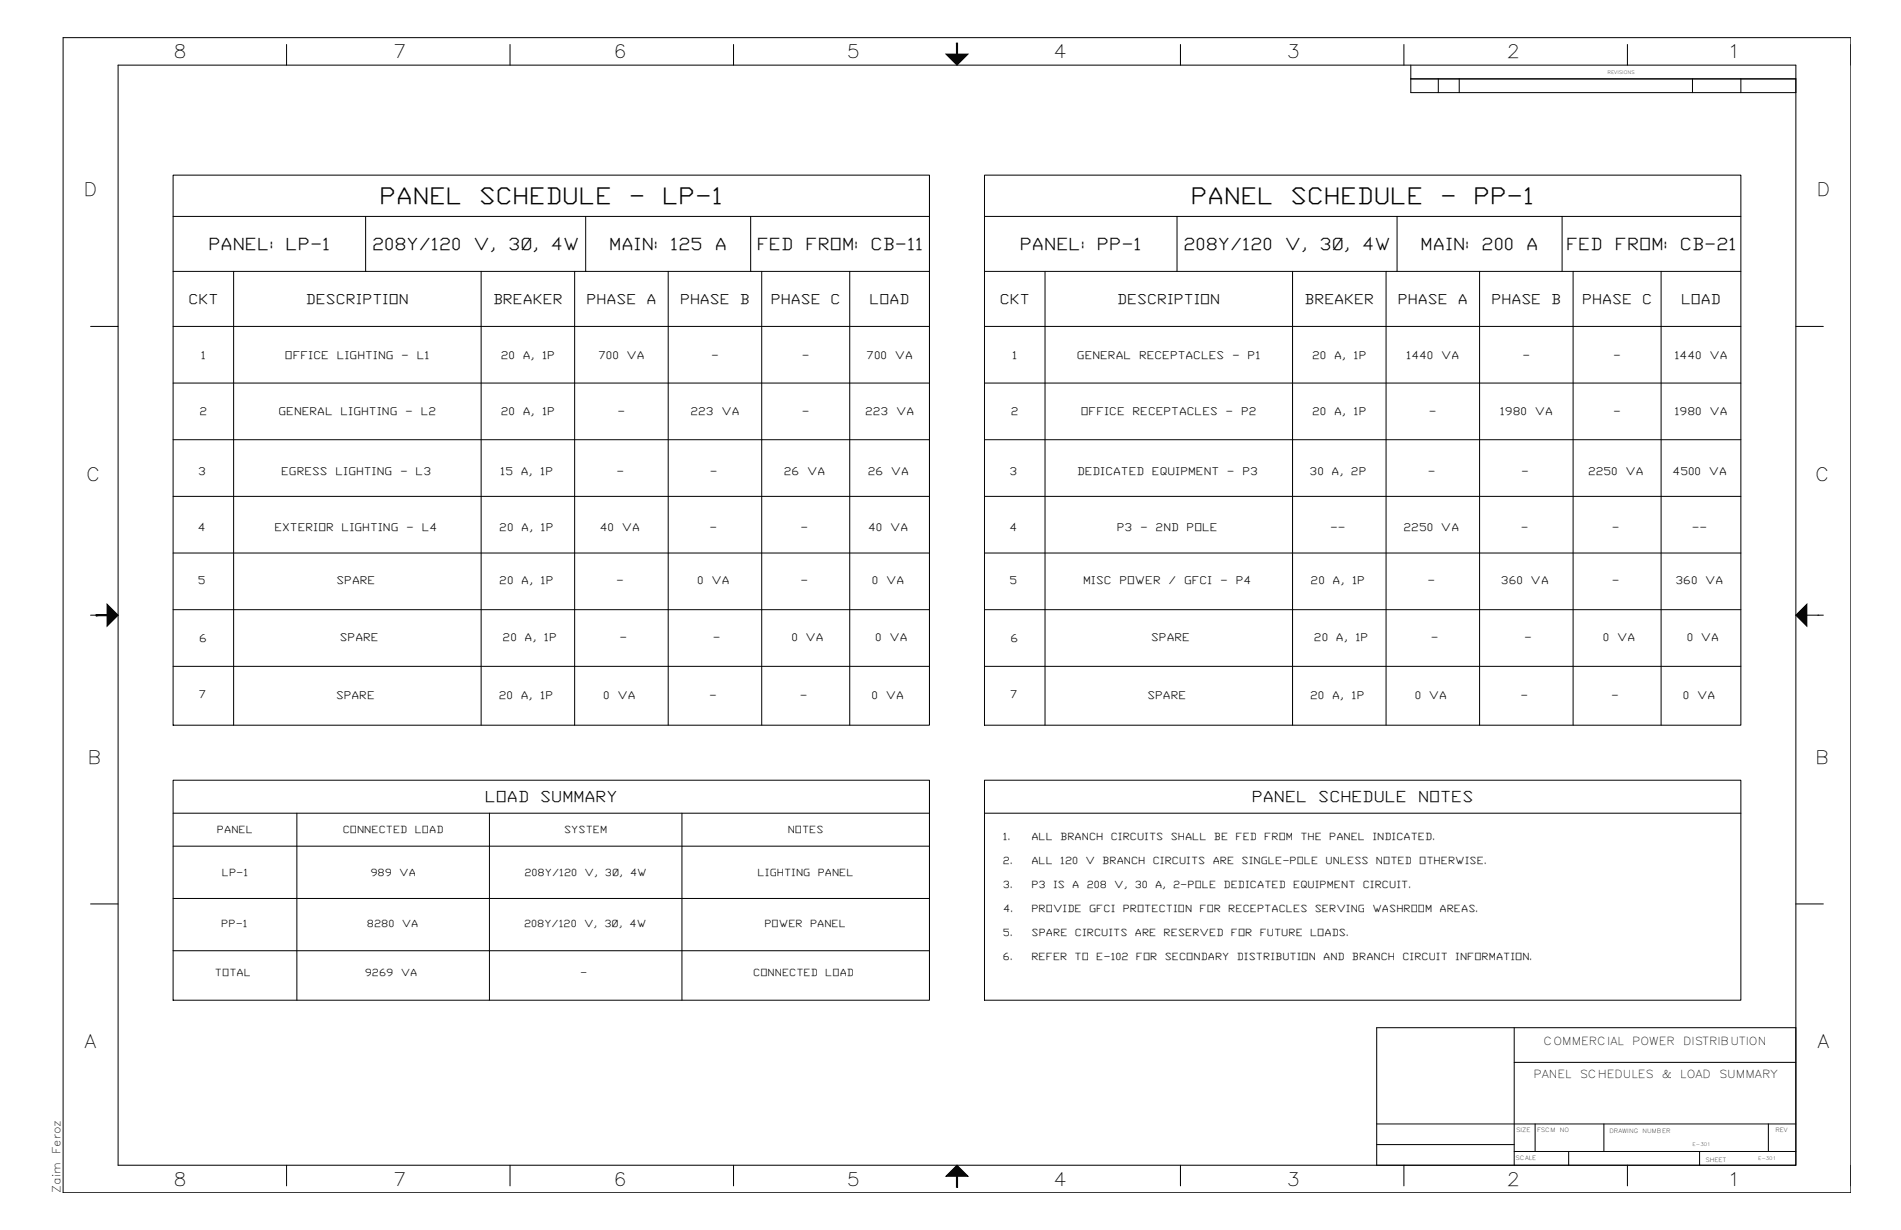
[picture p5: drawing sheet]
<svg xmlns="http://www.w3.org/2000/svg" width="864mm" height="559mm" viewBox="0 0 864 559" stroke-linecap="round" stroke-linejoin="round" font-family="sans-serif">
<!-- layer: Viewport -->
<path d="M641 36h175" fill="none" stroke="#000" stroke-width=".45"/>
<!-- layer: Title Block -->
<g fill="none" stroke="#000" stroke-width=".45">
<path d="M29 17h812v525h-812zM54 30h762v499h-762zM130 20v10M232 20v10M333 20v10M435 20v10M536 20v10M638 20v10M641 30v6h175M653 36v6M663 36v6M739 20v10"/>
<path d="M769 36v6M791 36v6M641 42h175M41 148h13M816 148h12M41 279h13M44 279h.1M816 279h12M826 279h.1M41 411h13M816 411h12M688 467v62"/>
<path d="M816 467h-191v62M688 483h128M625 511h191M697 511v12M729 511v12M803 511v12M130 529v10M232 529v10M333 529v10M435 529v10M536 529v10M625 520h63"/>
<path d="M638 529v10M688 523h128M713 523v6M739 529v10M772 523v6"/>
</g>
<g fill="#000" stroke="#000" stroke-width=".45">
<path d="M430 25h10l-5 5zM49 274l5 5-5 5zM816 279l5-5v10zM435 529l5 5h-10z"/>
<path d="M434 20l1 5v-5zM434 20l1 5h-1z"/>
<path d="M44 279v1l5-1zM44 280l5-1v1z"/>
<path d="M434 534v5h1zM434 534h1v5z"/>
</g>
<!-- layer: 0 -->
<g fill="none" stroke="#000" stroke-width=".45">
<path d="M641 36v6M816 36v6M79 80h343v249h-343zM447 80h344v249h-344zM79 98h343M166 98v25M266 98v25M341 98v25M447 98h344M535 98v25M635 98v25M710 98v25"/>
<path d="M79 123h343M106 123v206M219 123v206M261 123v206M304 123v206M346 123v206M386 123v206M447 123h344M475 123v206M587 123v206M630 123v206M672 123v206"/>
<path d="M715 123v206M755 123v206M79 148h343M447 148h344M79 174h343M447 174h344M79 200h343M447 200h344M79 226h343M447 226h344M79 251h343M447 251h344"/>
<path d="M79 277h343M447 277h344M79 303h343M447 303h344M79 354h343v100h-343zM447 354h344v100h-344zM79 369h343M135 369v85M222 369v85M310 369v85M447 369h344M79 384h343"/>
<path d="M79 408h343M79 432h343M816 467v62h-191"/>
</g>
<g font-size="10.5">
<text x="172" y="93">PANEL</text>
<text x="218" y="93">SCHEDULE</text>
<text x="286" y="93">-</text>
<text x="301" y="93">LP-1</text>
<text x="541" y="93">PANEL</text>
<text x="586" y="93">SCHEDULE</text>
<text x="654" y="93">-</text>
<text x="669" y="93">PP-1</text>
</g>
<g font-size="8.4">
<text x="79" y="26">8</text>
<text x="179" y="26">7</text>
<text x="279" y="26">6</text>
<text x="385" y="26">5</text>
<text x="479" y="26">4</text>
<text x="585" y="26">3</text>
<text x="685" y="26">2</text>
<text x="785" y="26">1</text>
<text x="38" y="89">D</text>
<text x="825" y="89">D</text>
<text x="39" y="218">C</text>
<text x="825" y="218">C</text>
<text x="40" y="347">B</text>
<text x="825" y="347">B</text>
<text x="38" y="476">A</text>
<text x="826" y="476">A</text>
<text x="79" y="539">8</text>
<text x="179" y="539">7</text>
<text x="279" y="539">6</text>
<text x="385" y="539">5</text>
<text x="479" y="539">4</text>
<text x="585" y="539">3</text>
<text x="685" y="539">2</text>
<text x="785" y="539">1</text>
</g>
<g font-size="7.7">
<text x="95" y="114">PANEL:</text>
<text x="130" y="114">LP-1</text>
<text x="169" y="114">208Y/120</text>
<text x="215" y="114">V,</text>
<text x="231" y="114">3Ø,</text>
<text x="250" y="114">4W</text>
<text x="277" y="114">MAIN:</text>
<text x="304" y="114">125</text>
<text x="325" y="114">A</text>
<text x="344" y="114">FED</text>
<text x="366" y="114">FROM:</text>
<text x="395" y="114">CB-11</text>
<text x="463" y="114">PANEL:</text>
<text x="498" y="114">PP-1</text>
<text x="538" y="114">208Y/120</text>
<text x="584" y="114">V,</text>
<text x="599" y="114">3Ø,</text>
<text x="619" y="114">4W</text>
<text x="645" y="114">MAIN:</text>
<text x="673" y="114">200</text>
<text x="693" y="114">A</text>
<text x="711" y="114">FED</text>
<text x="734" y="114">FROM:</text>
<text x="763" y="114">CB-21</text>
</g>
<g font-size="7">
<text x="220" y="364">LOAD</text>
<text x="245" y="364">SUMMARY</text>
<text x="569" y="364">PANEL</text>
<text x="599" y="364">SCHEDULE</text>
<text x="644" y="364">NOTES</text>
</g>
<g font-size="6.3">
<text x="86" y="138">CKT</text>
<text x="139" y="138">DESCRIPTION</text>
<text x="224" y="138">BREAKER</text>
<text x="266" y="138">PHASE</text>
<text x="294" y="138">A</text>
<text x="309" y="138">PHASE</text>
<text x="336" y="138">B</text>
<text x="350" y="138">PHASE</text>
<text x="377" y="138">C</text>
<text x="395" y="138">LOAD</text>
<text x="454" y="138">CKT</text>
<text x="508" y="138">DESCRIPTION</text>
<text x="593" y="138">BREAKER</text>
<text x="635" y="138">PHASE</text>
<text x="662" y="138">A</text>
<text x="678" y="138">PHASE</text>
<text x="705" y="138">B</text>
<text x="719" y="138">PHASE</text>
<text x="746" y="138">C</text>
<text x="764" y="138">LOAD</text>
</g>
<g font-size="5">
<text x="701" y="475">COMMERCIAL</text>
<text x="742" y="475">POWER</text>
<text x="765" y="475">DISTRIBUTION</text>
<text x="697" y="490">PANEL</text>
<text x="718" y="490">SCHEDULES</text>
<text x="755" y="490">&amp;</text>
<text x="763" y="490">LOAD</text>
<text x="781" y="490">SUMMARY</text>
<text x="27" y="524" transform="rotate(-90 27 524)">Feroz</text>
<text x="27" y="542" transform="rotate(-90 27 542)">Zaim</text>
</g>
<g font-size="4.9">
<text x="91" y="163">1</text>
<text x="129" y="163">OFFICE</text>
<text x="153" y="163">LIGHTING</text>
<text x="182" y="163">-</text>
<text x="189" y="163">L1</text>
<text x="227" y="163">20</text>
<text x="237" y="163">A,</text>
<text x="246" y="163">1P</text>
<text x="272" y="163">700</text>
<text x="285" y="163">VA</text>
<text x="323" y="163">-</text>
<text x="364" y="163">-</text>
<text x="394" y="163">700</text>
<text x="406" y="163">VA</text>
<text x="460" y="163">1</text>
<text x="489" y="163">GENERAL</text>
<text x="517" y="163">RECEPTACLES</text>
<text x="560" y="163">-</text>
<text x="567" y="163">P1</text>
<text x="596" y="163">20</text>
<text x="606" y="163">A,</text>
<text x="615" y="163">1P</text>
<text x="639" y="163">1440</text>
<text x="655" y="163">VA</text>
<text x="692" y="163">-</text>
<text x="733" y="163">-</text>
<text x="761" y="163">1440</text>
<text x="777" y="163">VA</text>
<text x="91" y="189">2</text>
<text x="127" y="189">GENERAL</text>
<text x="155" y="189">LIGHTING</text>
<text x="184" y="189">-</text>
<text x="191" y="189">L2</text>
<text x="227" y="189">20</text>
<text x="237" y="189">A,</text>
<text x="246" y="189">1P</text>
<text x="281" y="189">-</text>
<text x="314" y="189">223</text>
<text x="328" y="189">VA</text>
<text x="364" y="189">-</text>
<text x="393" y="189">223</text>
<text x="407" y="189">VA</text>
<text x="459" y="189">2</text>
<text x="491" y="189">OFFICE</text>
<text x="515" y="189">RECEPTACLES</text>
<text x="557" y="189">-</text>
<text x="564" y="189">P2</text>
<text x="596" y="189">20</text>
<text x="606" y="189">A,</text>
<text x="615" y="189">1P</text>
<text x="649" y="189">-</text>
<text x="681" y="189">1980</text>
<text x="697" y="189">VA</text>
<text x="733" y="189">-</text>
<text x="761" y="189">1980</text>
<text x="777" y="189">VA</text>
<text x="90" y="216">3</text>
<text x="128" y="216">EGRESS</text>
<text x="152" y="216">LIGHTING</text>
<text x="182" y="216">-</text>
<text x="189" y="216">L3</text>
<text x="227" y="216">15</text>
<text x="237" y="216">A,</text>
<text x="245" y="216">1P</text>
<text x="280" y="216">-</text>
<text x="322" y="216">-</text>
<text x="356" y="216">26</text>
<text x="367" y="216">VA</text>
<text x="394" y="216">26</text>
<text x="405" y="216">VA</text>
<text x="459" y="216">3</text>
<text x="489" y="216">DEDICATED</text>
<text x="523" y="216">EQUIPMENT</text>
<text x="557" y="216">-</text>
<text x="564" y="216">P3</text>
<text x="595" y="216">30</text>
<text x="605" y="216">A,</text>
<text x="614" y="216">2P</text>
<text x="649" y="216">-</text>
<text x="691" y="216">-</text>
<text x="721" y="216">2250</text>
<text x="738" y="216">VA</text>
<text x="760" y="216">4500</text>
<text x="776" y="216">VA</text>
<text x="90" y="241">4</text>
<text x="125" y="241">EXTERIOR</text>
<text x="155" y="241">LIGHTING</text>
<text x="185" y="241">-</text>
<text x="192" y="241">L4</text>
<text x="227" y="241">20</text>
<text x="237" y="241">A,</text>
<text x="246" y="241">1P</text>
<text x="273" y="241">40</text>
<text x="283" y="241">VA</text>
<text x="322" y="241">-</text>
<text x="364" y="241">-</text>
<text x="394" y="241">40</text>
<text x="404" y="241">VA</text>
<text x="459" y="241">4</text>
<text x="507" y="241">P3</text>
<text x="518" y="241">-</text>
<text x="525" y="241">2ND</text>
<text x="539" y="241">POLE</text>
<text x="604" y="241">--</text>
<text x="638" y="241">2250</text>
<text x="655" y="241">VA</text>
<text x="691" y="241">-</text>
<text x="732" y="241">-</text>
<text x="769" y="241">--</text>
<text x="90" y="266">5</text>
<text x="153" y="266">SPARE</text>
<text x="227" y="266">20</text>
<text x="237" y="266">A,</text>
<text x="246" y="266">1P</text>
<text x="280" y="266">-</text>
<text x="317" y="266">0</text>
<text x="323" y="266">VA</text>
<text x="364" y="266">-</text>
<text x="396" y="266">0</text>
<text x="403" y="266">VA</text>
<text x="459" y="266">5</text>
<text x="492" y="266">MISC</text>
<text x="509" y="266">POWER</text>
<text x="531" y="266">/</text>
<text x="538" y="266">GFCI</text>
<text x="554" y="266">-</text>
<text x="561" y="266">P4</text>
<text x="595" y="266">20</text>
<text x="605" y="266">A,</text>
<text x="614" y="266">1P</text>
<text x="648" y="266">-</text>
<text x="682" y="266">360</text>
<text x="695" y="266">VA</text>
<text x="732" y="266">-</text>
<text x="761" y="266">360</text>
<text x="775" y="266">VA</text>
<text x="90" y="292">6</text>
<text x="154" y="291">SPARE</text>
<text x="228" y="291">20</text>
<text x="238" y="291">A,</text>
<text x="247" y="291">1P</text>
<text x="281" y="291">-</text>
<text x="324" y="291">-</text>
<text x="360" y="291">0</text>
<text x="366" y="291">VA</text>
<text x="398" y="291">0</text>
<text x="404" y="291">VA</text>
<text x="459" y="292">6</text>
<text x="523" y="291">SPARE</text>
<text x="597" y="291">20</text>
<text x="607" y="291">A,</text>
<text x="616" y="291">1P</text>
<text x="650" y="291">-</text>
<text x="692" y="291">-</text>
<text x="728" y="291">0</text>
<text x="735" y="291">VA</text>
<text x="766" y="291">0</text>
<text x="773" y="291">VA</text>
<text x="90" y="317">7</text>
<text x="153" y="318">SPARE</text>
<text x="227" y="318">20</text>
<text x="237" y="318">A,</text>
<text x="245" y="318">1P</text>
<text x="274" y="318">0</text>
<text x="281" y="318">VA</text>
<text x="322" y="318">-</text>
<text x="363" y="318">-</text>
<text x="396" y="318">0</text>
<text x="402" y="318">VA</text>
<text x="459" y="317">7</text>
<text x="521" y="318">SPARE</text>
<text x="595" y="318">20</text>
<text x="605" y="318">A,</text>
<text x="614" y="318">1P</text>
<text x="643" y="318">0</text>
<text x="649" y="318">VA</text>
<text x="691" y="318">-</text>
<text x="732" y="318">-</text>
<text x="765" y="318">0</text>
<text x="771" y="318">VA</text>
</g>
<g font-size="4.5">
<text x="99" y="379">PANEL</text>
<text x="156" y="379">CONNECTED</text>
<text x="188" y="379">LOAD</text>
<text x="256" y="379">SYSTEM</text>
<text x="358" y="379">NOTES</text>
<text x="456" y="381">1.</text>
<text x="469" y="381">ALL</text>
<text x="482" y="381">BRANCH</text>
<text x="505" y="381">CIRCUITS</text>
<text x="532" y="381">SHALL</text>
<text x="551" y="381">BE</text>
<text x="561" y="381">FED</text>
<text x="574" y="381">FROM</text>
<text x="591" y="381">THE</text>
<text x="604" y="381">PANEL</text>
<text x="623" y="381">INDICATED.</text>
<text x="456" y="392">2.</text>
<text x="469" y="392">ALL</text>
<text x="482" y="392">120</text>
<text x="493" y="392">V</text>
<text x="501" y="392">BRANCH</text>
<text x="524" y="392">CIRCUITS</text>
<text x="551" y="392">ARE</text>
<text x="564" y="392">SINGLE-POLE</text>
<text x="602" y="392">UNLESS</text>
<text x="625" y="392">NOTED</text>
<text x="645" y="392">OTHERWISE.</text>
<text x="101" y="398">LP-1</text>
<text x="168" y="398">989</text>
<text x="181" y="398">VA</text>
<text x="238" y="398">208Y/120</text>
<text x="266" y="398">V,</text>
<text x="275" y="398">3Ø,</text>
<text x="286" y="398">4W</text>
<text x="344" y="398">LIGHTING</text>
<text x="371" y="398">PANEL</text>
<text x="456" y="403">3.</text>
<text x="469" y="403">P3</text>
<text x="478" y="403">IS</text>
<text x="487" y="403">A</text>
<text x="494" y="403">208</text>
<text x="506" y="403">V,</text>
<text x="515" y="403">30</text>
<text x="525" y="403">A,</text>
<text x="533" y="403">2-POLE</text>
<text x="556" y="403">DEDICATED</text>
<text x="587" y="403">EQUIPMENT</text>
<text x="619" y="403">CIRCUIT.</text>
<text x="456" y="414">4.</text>
<text x="469" y="414">PROVIDE</text>
<text x="495" y="414">GFCI</text>
<text x="510" y="414">PROTECTION</text>
<text x="545" y="414">FOR</text>
<text x="558" y="414">RECEPTACLES</text>
<text x="597" y="414">SERVING</text>
<text x="623" y="414">WASHROOM</text>
<text x="654" y="414">AREAS.</text>
<text x="101" y="421">PP-1</text>
<text x="167" y="421">8280</text>
<text x="182" y="421">VA</text>
<text x="238" y="421">208Y/120</text>
<text x="265" y="421">V,</text>
<text x="275" y="421">3Ø,</text>
<text x="286" y="421">4W</text>
<text x="347" y="421">POWER</text>
<text x="368" y="421">PANEL</text>
<text x="456" y="425">5.</text>
<text x="469" y="425">SPARE</text>
<text x="488" y="425">CIRCUITS</text>
<text x="516" y="425">ARE</text>
<text x="529" y="425">RESERVED</text>
<text x="559" y="425">FOR</text>
<text x="572" y="425">FUTURE</text>
<text x="595" y="425">LOADS.</text>
<text x="456" y="436">6.</text>
<text x="469" y="436">REFER</text>
<text x="488" y="436">TO</text>
<text x="498" y="436">E-102</text>
<text x="516" y="436">FOR</text>
<text x="529" y="436">SECONDARY</text>
<text x="562" y="436">DISTRIBUTION</text>
<text x="601" y="436">AND</text>
<text x="614" y="436">BRANCH</text>
<text x="637" y="436">CIRCUIT</text>
<text x="661" y="436">INFORMATION.</text>
<text x="98" y="444">TOTAL</text>
<text x="166" y="444">9269</text>
<text x="182" y="444">VA</text>
<text x="264" y="444">-</text>
<text x="342" y="444">CONNECTED</text>
<text x="375" y="444">LOAD</text>
</g>
<g font-size="2.7">
<text x="689" y="514">SIZE</text>
<text x="698" y="514">FSCM</text>
<text x="709" y="514">NO</text>
<text x="731" y="515">DRAWING</text>
<text x="746" y="515">NUMBER</text>
<text x="807" y="514">REV</text>
<text x="688" y="527">SCALE</text>
<text x="775" y="528">SHEET</text>
</g>
<g font-size="2.2">
<text x="730" y="34">REVISIONS</text>
<text x="769" y="520">E-301</text>
<text x="799" y="527">E-301</text>
</g>
</svg>
